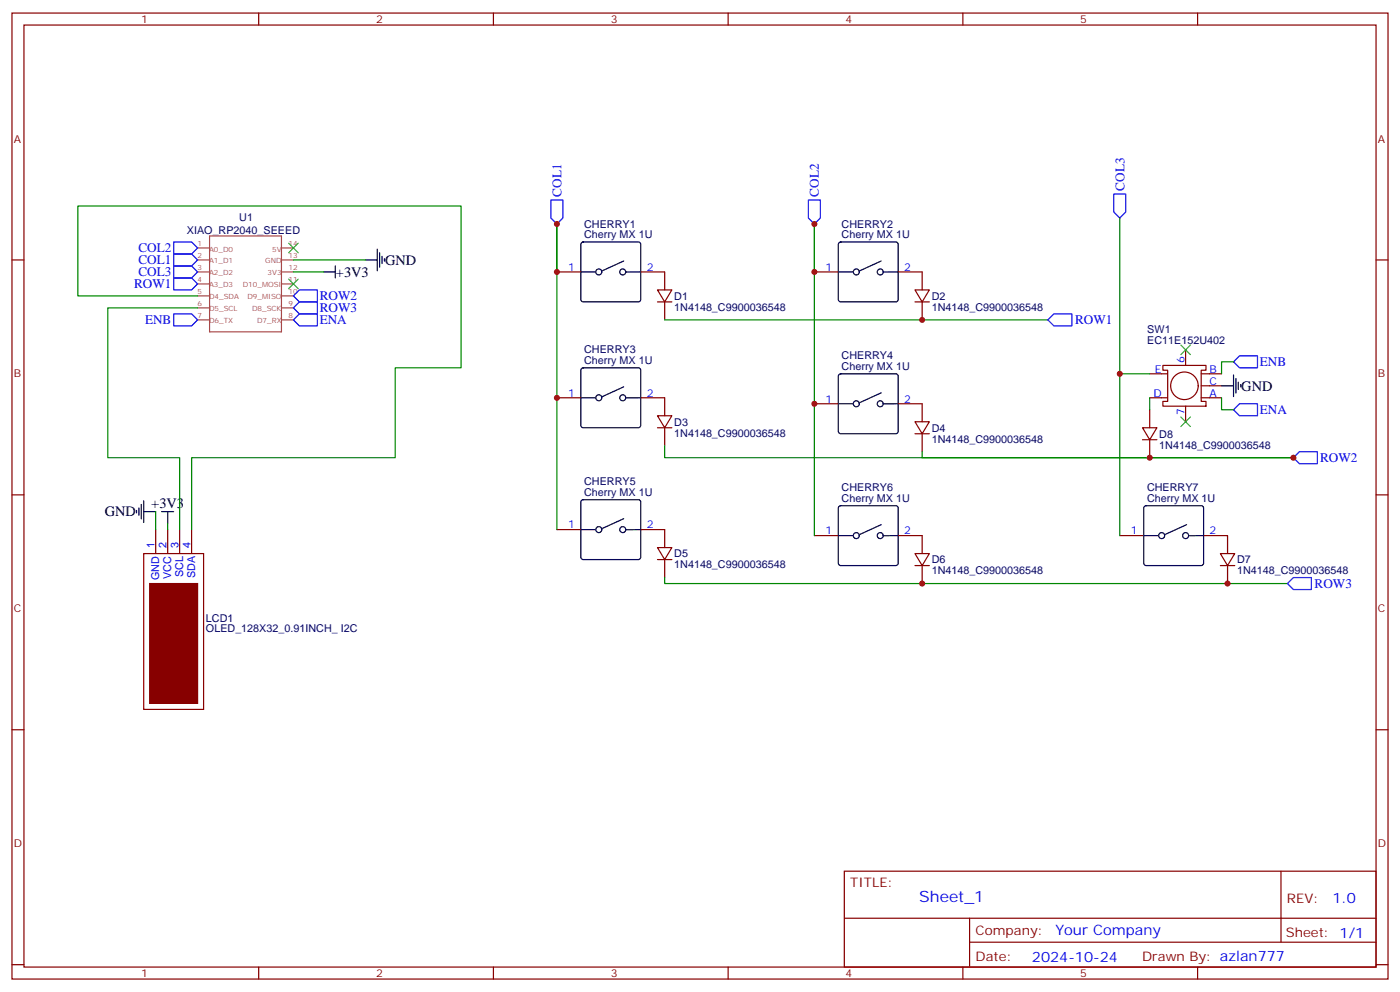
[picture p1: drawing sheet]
<svg xmlns="http://www.w3.org/2000/svg" width="412mm" height="292mm" viewBox="0 0 412 292" stroke-linecap="round" stroke-linejoin="round" font-family="sans-serif">
<g fill="none" stroke="#870000" stroke-width=".35">
<path d="M3.5 3.8h405.4v284.4h-405.4zM7.1 7.4h398.2v277.3h-398.2zM76.2 3.8v3.6M145.3 3.8v3.6M214.5 3.8v3.6M283.6 3.8v3.6M352.8 3.8v3.6M3.5 76.5h3.6M405.3 76.5h3.6M164 80h7.1M188.7 80h7.1v5.3M193.7 85.3h4.2l-2.1 3.6z"/>
<path d="M193.7 88.9h4.2M195.8 88.9v5.3M239.9 80h7M264.6 80h7v5.3M269.5 85.3h4.3l-2.2 3.6zM269.5 88.9h4.3M271.6 88.9v5.3M164 117.1h7.1M188.7 117.1h7.1v5.3M239.9 118.9h7M264.6 118.9h7v5.2M338.7 117.1h5.3"/>
<path d="M338.7 110h5.3M342.5 107.6h12.7v1.4h-1.4v9.1h1.4v1.5h-12.7v-1.5h1.5v-9.1h-1.5zM349.2 103v4.6M349.2 119.6v4.5M353.8 117.1h6M353.8 110h6M353.8 113.6h6M193.7 122.4h4.2l-2.1 3.5zM193.7 125.9h4.2M195.8 125.9v5.3M269.5 124.1h4.3l-2.2 3.6zM269.5 127.7h4.3"/>
<path d="M271.6 127.7v5.3M336.5 125.9h4.3l-2.1 3.5zM336.5 129.4h4.3M338.7 120.6v5.3M338.7 129.4v5.3M3.5 145.7h3.6M45.9 155.9v7M49.4 155.9v7M52.9 155.9v7M56.4 155.9v7M164 155.9h7.1M188.7 155.9h7.1v5.3"/>
<path d="M239.9 157.7h7M264.6 157.7h7v5.2M329.8 157.7h7.1M354.5 157.7h7.1v5.2M405.3 145.7h3.6M42.3 162.9h17.7v45.9h-17.7zM193.7 161.2h4.2l-2.1 3.5zM193.7 164.7h4.2M195.8 164.7v5.3M269.5 162.9h4.3l-2.2 3.6zM269.5 166.5h4.3M271.6 166.5v5.3"/>
<path d="M359.5 162.9h4.2l-2.1 3.6zM359.5 166.5h4.2M361.6 166.5v5.3M3.5 214.8h3.6M405.3 214.8h3.6M248.7 256.4h156.6v28.3h-156.6zM377.3 256.5v20.8M248.7 270.3h156.5M285.6 277.3h119.6M285.6 270.3v14.1M3.5 284h3.6M76.2 284.7v3.5"/>
<path d="M145.3 284.7v3.5M214.5 284.7v3.5M283.6 284.7v3.5M352.8 284.7v3.5M405.3 284h3.6"/>
<circle cx="348.9" cy="113.6" r="4.1"/>
</g>
<g fill="none" stroke="#a64a4a" stroke-width=".35">
<path d="M58.2 73h3.5M58.2 76.5h3.5M61.7 69.5h21.2v28.2h-21.2zM83 73h3.4M83 76.5h3.4M58.2 80h3.5M58.2 83.6h3.5M58.2 87.1h3.5M58.2 90.6h3.5M58.2 94.2h3.5M83 80h3.4M83 83.6h3.4"/>
<path d="M83 87.1h3.4M83 90.6h3.4M83 94.2h3.4"/>
</g>
<g fill="none" stroke="#000" stroke-width=".35">
<path d="M98.8 78.3v3.5M107.6 76.5h3.5M111.1 73.3v6.4M111.8 74.4v4.2M112.5 75.5v2.1M113.2 76.2v.7M171.3 71.4l.5-.2h16.2l.5 .2 .2 .5v16.3l-.2 .5-.5 .2h-16.2l-.5-.3-.2-.4v-16.3zM183.7 76.8l-6.3 2.9M247.2 71.4l.4-.2h16.3l.5 .2 .2 .5v16.3l-.3 .5-.4 .2h-16.3l-.4-.3-.3-.4v-16.3zM259.6 76.8l-6.3 2.9M95.2 80h3.6M171.1 80h4.2"/>
<path d="M188.7 80l-4.4 .1M246.9 80h4.2M264.6 80l-4.4 .1M171.1 117.1h4.2M171.3 108.5l.5-.2h16.2l.5 .2 .2 .5v16.2l-.2 .5-.5 .2h-16.2l-.5-.2-.2-.5v-16.2zM183.7 113.9l-6.3 2.8M188.7 117.1h-4.4M246.9 118.9h4.2M247.2 110.2l.4-.2h16.3l.5 .2 .2 .5v16.3l-.3 .5-.4 .2h-16.3l-.4-.3-.3-.4v-16.3zM259.6 115.6l-6.3 2.9M264.6 118.9h-4.4M359.8 113.6h3.6"/>
<path d="M363.4 110.4v6.3M364.1 111.4v4.3M364.8 112.5v2.1M365.5 113.2v.7M40.2 150.2v.8M40.9 149.5v2.2M41.6 148.5v4.2M42.3 150.6h3.6M42.3 147.4v6.4M47.6 150.6h3.6M49.4 150.6v3.5M171.1 155.9h4.2"/>
<path d="M171.3 147.3l.5-.2h16.2l.5 .2 .2 .5v16.2l-.2 .5-.5 .2h-16.2l-.5-.2-.2-.5v-16.2zM183.7 152.7l-6.3 2.8M188.7 155.9h-4.4M246.9 157.7h4.2M247.2 149l.4-.2h16.3l.5 .2 .2 .5v16.3l-.3 .5-.4 .2h-16.3l-.4-.3-.3-.4v-16.3zM259.6 154.4l-6.3 2.9M264.6 157.7h-4.4M336.9 157.7h4.2M337.1 149l.5-.2h16.2l.5 .2 .2 .5v16.3l-.2 .5-.5 .2h-16.2l-.5-.3-.2-.4v-16.3zM349.5 154.4l-6.2 2.9M354.5 157.7h-4.4"/>
<circle cx="176.4" cy="80" r=".88"/>
<circle cx="183.4" cy="80" r=".88"/>
<circle cx="252.2" cy="80" r=".88"/>
<circle cx="259.3" cy="80" r=".88"/>
<circle cx="176.4" cy="117.1" r=".88"/>
<circle cx="183.4" cy="117.1" r=".88"/>
<circle cx="252.2" cy="118.9" r=".88"/>
<circle cx="259.3" cy="118.9" r=".88"/>
<circle cx="176.4" cy="155.9" r=".88"/>
<circle cx="183.4" cy="155.9" r=".88"/>
<circle cx="252.2" cy="157.7" r=".88"/>
<circle cx="259.3" cy="157.7" r=".88"/>
<circle cx="342.2" cy="157.7" r=".88"/>
<circle cx="349.3" cy="157.7" r=".88"/>
</g>
<g fill="none" stroke="#008700" stroke-width=".35">
<path d="M86.4 76.5h21.2M164 65.9v90M239.9 65.9v91.8M329.8 64.2v45.8M58.2 90.6h-26.5v44.1h21.2v21.2M58.2 87.1h-35.3v-26.5h112.9v47.7h-19.4v26.4h-60v21.2M86.4 80h8.8M195.8 94.2h112.9M338.7 110h-8.9v47.7M338.7 117.1v3.5M359.8 117.1v3.5h3.6M363.4 106.5h-3.6v3.5"/>
<path d="M195.8 131.2v3.5h185.2h-109.4v-1.7M45.9 150.6v5.3M49.4 154.1v1.8M195.8 170v1.8h183.4"/>
</g>
<g fill="none" stroke="#00f" stroke-width=".35">
<path d="M162.3 58.9h3.5v5.3l-1.8 1.7-1.7-1.7zM238.1 58.9h3.6v5.3l-1.8 1.7-1.8-1.7zM328.1 57.1h3.5v5.3l-1.8 1.8-1.7-1.8zM51.2 74.8h5.2l1.8 1.7-1.8 1.8h-5.2zM51.2 71.2h5.2l1.8 1.8-1.8 1.8h-5.2zM51.2 78.3h5.2l1.8 1.7-1.8 1.8h-5.2zM51.2 81.8h5.2l1.8 1.8-1.8 1.7h-5.2zM51.2 92.4h5.2l1.8 1.8-1.8 1.7h-5.2zM86.4 90.6l1.8-1.7h5.3v3.5h-5.3zM86.4 87.1l1.8-1.8h5.3v3.6h-5.3zM86.4 94.2l1.8-1.8h5.3v3.5h-5.3zM308.7 94.2l1.7-1.8h5.3v3.5h-5.3z"/>
<path d="M365.1 118.9h5.3v3.5h-5.3l-1.7-1.8zM365.1 104.7h5.3v3.6h-5.3l-1.7-1.8zM381 134.7l1.8-1.7h5.3v3.5h-5.3zM379.2 171.8l1.8-1.8h5.3v3.5h-5.3z"/>
</g>
<path d="M85 71.6l2.8 2.8M87.8 71.6l-2.8 2.8M85 82.2l2.8 2.8M87.8 82.2l-2.8 2.8M347.8 101.6l2.9 2.8M350.7 101.6l-2.9 2.8M347.8 122.7l2.9 2.9M350.7 122.7l-2.9 2.9" fill="none" stroke="#3c3" stroke-width=".35"/>
<path d="M44.1 171.8h14.1v35.2h-14.1z" fill="#870000" stroke="#870000" stroke-width=".35"/>
<g fill="#c00">
<circle cx="164" cy="117.1" r=".88"/>
<circle cx="239.9" cy="118.9" r=".88"/>
<circle cx="164" cy="80" r=".88"/>
<circle cx="164" cy="65.9" r=".88"/>
<circle cx="239.9" cy="80" r=".88"/>
<circle cx="239.9" cy="65.9" r=".88"/>
<circle cx="271.6" cy="94.2" r=".88"/>
<circle cx="271.6" cy="171.8" r=".88"/>
<circle cx="361.6" cy="171.8" r=".88"/>
<circle cx="381" cy="134.7" r=".88"/>
<circle cx="338.7" cy="134.7" r=".88"/>
<circle cx="329.8" cy="110" r=".88"/>
</g>
<text font-size="4.6" fill="#00f" x="270.8" y="265.5">Sheet_1</text>
<g font-size="4.2">
<text x="113.4" y="78">GND</text>
<text x="99" y="81.5">+3V3</text>
<text x="365.7" y="115">GND</text>
<text x="44.5" y="149.5">+3V3</text>
<text x="30.9" y="152">GND</text>
</g>
<g font-size="4.2" fill="#00f">
<text x="392.5" y="265.7">1.0</text>
<text x="310.9" y="275.3">Your Company</text>
<text x="304" y="283.1">2024-10-24</text>
</g>
<g font-size="3.9" fill="#00f">
<text x="165.4" y="57.9" transform="rotate(-90 165.4 57.9)">COL1</text>
<text x="241.2" y="57.9" transform="rotate(-90 241.2 57.9)">COL2</text>
<text x="331.2" y="56.2" transform="rotate(-90 331.2 56.2)">COL3</text>
<text x="40.8" y="74.2">COL2</text>
<text x="40.8" y="77.8">COL1</text>
<text x="40.8" y="81.3">COL3</text>
<text x="39.5" y="84.8">ROW1</text>
<text x="94.2" y="88.3">ROW2</text>
<text x="42.7" y="95.4">ENB</text>
<text x="94.2" y="91.8">ROW3</text>
<text x="94.2" y="95.3">ENA</text>
<text x="316.7" y="95.5">ROW1</text>
<text x="371.1" y="107.8">ENB</text>
<text x="371.1" y="121.9">ENA</text>
<text x="388.9" y="136">ROW2</text>
<text x="387.2" y="173.1">ROW3</text>
</g>
<g font-size="3.9" fill="#800">
<text x="250.5" y="261">TITLE:</text>
<text x="379.1" y="265.7">REV:</text>
<text x="287.4" y="275.2">Company:</text>
<text x="378.7" y="275.8">Sheet: 1/1</text>
<text x="287.4" y="282.9">Date:</text>
<text x="336.4" y="283">Drawn By: azlan777</text>
</g>
<g font-size="3.2" fill="#800">
<text x="41.6" y="6.8">1</text>
<text x="110.8" y="6.8">2</text>
<text x="179.9" y="6.8">3</text>
<text x="249.1" y="6.8">4</text>
<text x="318.2" y="6.8">5</text>
<text x="4.1" y="41.9">A</text>
<text x="405.9" y="41.9">A</text>
<text x="4.1" y="111.1">B</text>
<text x="405.9" y="111.1">B</text>
<text x="4.1" y="180.2">C</text>
<text x="405.9" y="180.2">C</text>
<text x="4.1" y="249.4">D</text>
<text x="405.9" y="249.4">D</text>
<text x="41.6" y="287.7">1</text>
<text x="110.8" y="287.7">2</text>
<text x="179.9" y="287.7">3</text>
<text x="249.1" y="287.7">4</text>
<text x="318.2" y="287.7">5</text>
</g>
<g font-size="3.2" fill="#000080">
<text x="70.5" y="65.2">U1</text>
<text x="55.1" y="68.8">XIAO_RP2040_SEEED</text>
<text x="172.1" y="70.2">Cherry MX 1U</text>
<text x="172.1" y="67">CHERRY1</text>
<text x="247.9" y="70.2">Cherry MX 1U</text>
<text x="247.9" y="67">CHERRY2</text>
<text x="198.6" y="88.2">D1</text>
<text x="274.5" y="88.2">D2</text>
<text x="198.6" y="91.5">1N4148_C9900036548</text>
<text x="274.5" y="91.5">1N4148_C9900036548</text>
<text x="338" y="101.2">EC11E152U402</text>
<text x="338" y="98">SW1</text>
<text x="172.1" y="107.2">Cherry MX 1U</text>
<text x="172.1" y="104">CHERRY3</text>
<text x="247.9" y="105.8">CHERRY4</text>
<text x="247.9" y="109">Cherry MX 1U</text>
<text x="198.6" y="125.3">D3</text>
<text x="198.6" y="128.5">1N4148_C9900036548</text>
<text x="274.5" y="130.3">1N4148_C9900036548</text>
<text x="274.5" y="127">D4</text>
<text x="341.5" y="128.8">D8</text>
<text x="341.5" y="132">1N4148_C9900036548</text>
<text x="172.1" y="142.8">CHERRY5</text>
<text x="172.1" y="146">Cherry MX 1U</text>
<text x="247.9" y="147.8">Cherry MX 1U</text>
<text x="247.9" y="144.6">CHERRY6</text>
<text x="337.9" y="147.8">Cherry MX 1U</text>
<text x="337.9" y="144.6">CHERRY7</text>
<text x="198.6" y="167.3">1N4148_C9900036548</text>
<text x="198.6" y="164.1">D5</text>
<text x="274.5" y="165.8">D6</text>
<text x="364.4" y="165.8">D7</text>
<text x="274.5" y="169.1">1N4148_C9900036548</text>
<text x="364.4" y="169.1">1N4148_C9900036548</text>
<text x="60.7" y="183.2">LCD1</text>
<text x="60.7" y="186.1">OLED_128X32_0.91INCH_ I2C</text>
</g>
<g font-size="3.2" fill="#00f">
<text x="167.3" y="79.7">1</text>
<text x="190.5" y="79.7">2</text>
<text x="243.2" y="79.7">1</text>
<text x="266.3" y="79.7">2</text>
<text x="348.9" y="106.9" transform="rotate(-90 348.9 106.9)">6</text>
<text x="340.2" y="109.7">E</text>
<text x="356.3" y="113.2">C</text>
<text x="356.3" y="109.7">B</text>
<text x="167.3" y="116.7">1</text>
<text x="190.5" y="116.7">2</text>
<text x="243.2" y="118.5">1</text>
<text x="266.3" y="118.5">2</text>
<text x="339.7" y="116.7">D</text>
<text x="356.3" y="116.7">A</text>
<text x="348.9" y="122.3" transform="rotate(-90 348.9 122.3)">7</text>
<text x="167.3" y="155.5">1</text>
<text x="190.5" y="155.5">2</text>
<text x="45.5" y="161.2" transform="rotate(-90 45.5 161.2)">1</text>
<text x="49" y="161.2" transform="rotate(-90 49 161.2)">2</text>
<text x="52.6" y="161.2" transform="rotate(-90 52.6 161.2)">3</text>
<text x="56.1" y="161.2" transform="rotate(-90 56.1 161.2)">4</text>
<text x="243.2" y="157.3">1</text>
<text x="266.3" y="157.3">2</text>
<text x="333.1" y="157.3">1</text>
<text x="356.3" y="157.3">2</text>
<text x="46.9" y="170.7" transform="rotate(-90 46.9 170.7)">GND</text>
<text x="50.4" y="170.4" transform="rotate(-90 50.4 170.4)">VCC</text>
<text x="54" y="169.8" transform="rotate(-90 54 169.8)">SCL</text>
<text x="57.5" y="170.2" transform="rotate(-90 57.5 170.2)">SDA</text>
</g>
<g font-size="2.1" fill="#a54b4b">
<text x="58.2" y="75.8">2</text>
<text x="58.2" y="72.3">1</text>
<text x="61.6" y="77.6">A1_D1</text>
<text x="61.6" y="74">A0_D0</text>
<text x="78.1" y="77.6">GND</text>
<text x="80.2" y="74">5V</text>
<text x="85" y="72.3">14</text>
<text x="85" y="75.8">13</text>
<text x="58.2" y="82.9">4</text>
<text x="58.2" y="79.4">3</text>
<text x="61.6" y="81.1">A2_D2</text>
<text x="78.8" y="81.1">3V3</text>
<text x="85" y="79.4">12</text>
<text x="85" y="82.9">11</text>
<text x="58.2" y="89.9">6</text>
<text x="58.2" y="86.4">5</text>
<text x="61.6" y="88.1">D4_SDA</text>
<text x="61.6" y="84.6">A3_D3</text>
<text x="71.5" y="84.6">D10_MOSI</text>
<text x="72.9" y="88.1">D9_MISO</text>
<text x="85" y="86.4">10</text>
<text x="85" y="89.9">9</text>
<text x="58.2" y="93.5">7</text>
<text x="61.6" y="95.2">D6_TX</text>
<text x="61.6" y="91.7">D5_SCL</text>
<text x="74.3" y="91.7">D8_SCK</text>
<text x="75.7" y="95.2">D7_RX</text>
<text x="85" y="93.5">8</text>
</g>
</svg>
